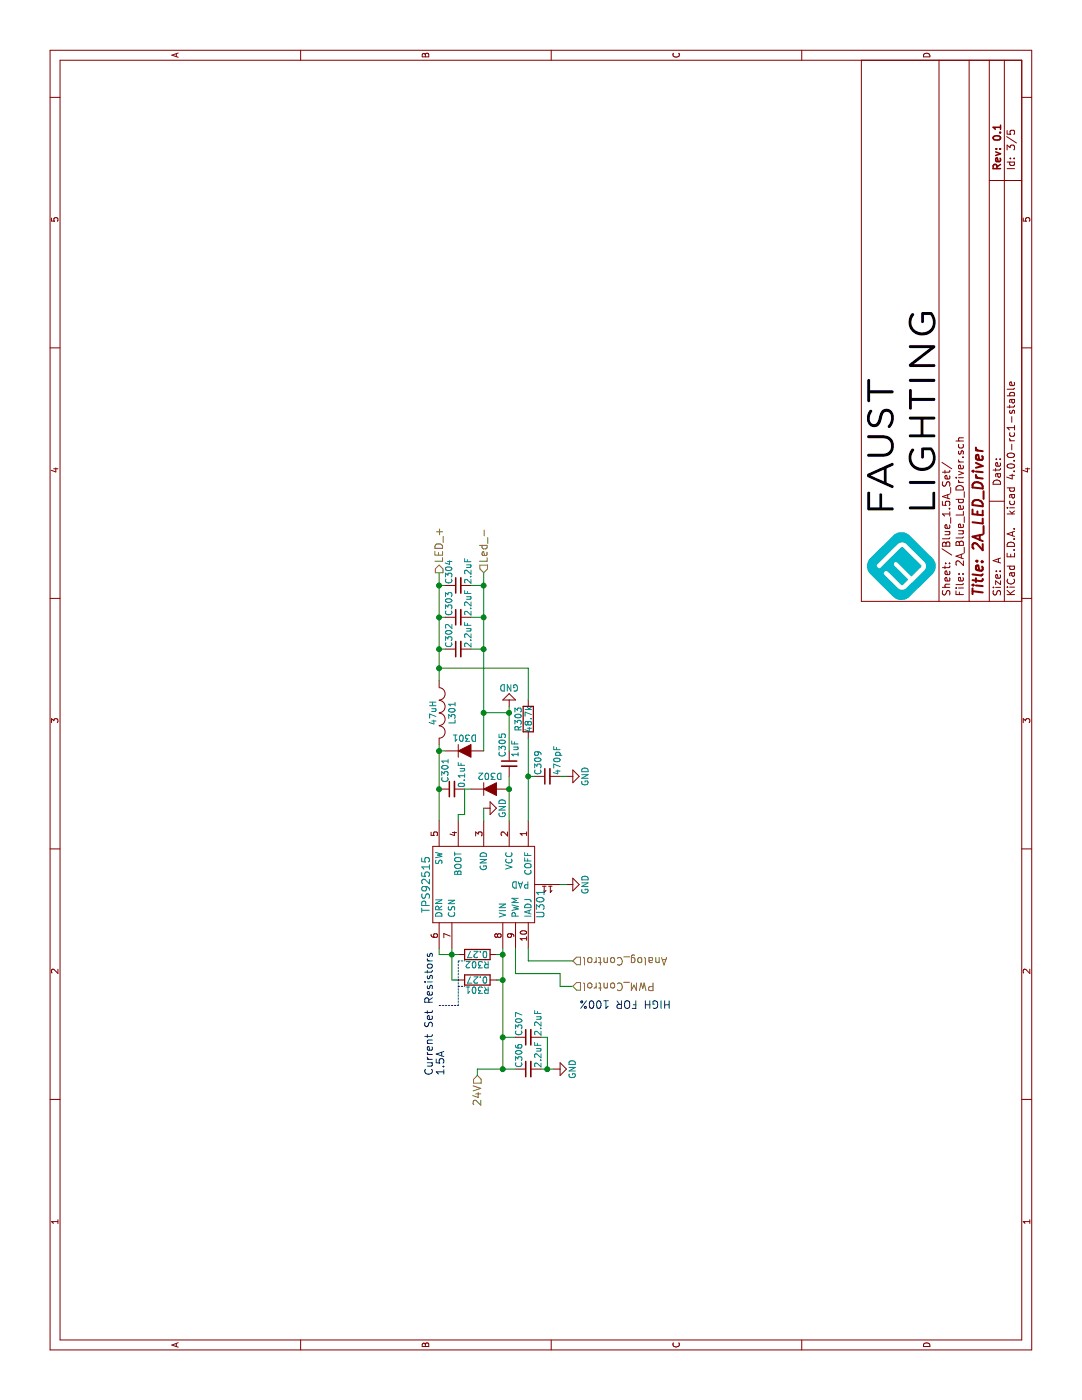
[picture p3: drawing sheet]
EESchema Schematic File Version 2
LIBS:power
LIBS:device
LIBS:transistors
LIBS:conn
LIBS:linear
LIBS:regul
LIBS:74xx
LIBS:cmos4000
LIBS:adc-dac
LIBS:memory
LIBS:xilinx
LIBS:microcontrollers
LIBS:dsp
LIBS:microchip
LIBS:analog_switches
LIBS:motorola
LIBS:texas
LIBS:intel
LIBS:audio
LIBS:interface
LIBS:digital-audio
LIBS:philips
LIBS:display
LIBS:cypress
LIBS:siliconi
LIBS:opto
LIBS:atmel
LIBS:contrib
LIBS:valves
LIBS:MF_Aesthetics
LIBS:MF_Connectors
LIBS:MF_Discrete_Semiconductor
LIBS:MF_Displays
LIBS:MF_Frequency_Control
LIBS:MF_IC_Analog
LIBS:MF_IC_Digital
LIBS:MF_IC_Power
LIBS:MF_LEDs
LIBS:MF_Passives
LIBS:MF_Sensors
LIBS:MF_Switches
LIBS:3 channel led driver rev0.4-cache
EELAYER 25 0
EELAYER END
$Descr A 11000 8500
encoding utf-8
Sheet 3 5
Title "2A_LED_Driver"
Date ""
Rev "0.1"
Comp ""
Comment1 ""
Comment2 ""
Comment3 ""
Comment4 ""
$EndDescr
$Comp
L INDUCTOR_SMALL L301
U 1 1
P 5400 3450
F 0 "L301" H 5400 3550 50  0000 C CNN
F 1 "47uH" H 5400 3400 50  0000 C CNN
F 2 "junes:MBH12575C" H 5400 3450 60  0001 C CNN
F 3 "http://www.mouser.com/ds/2/281/m_mbh12575c-780226.pdf" H 5400 3450 60  0001 C CNN
F 4 "MBH12575C-470MA=P3" H 5400 3450 60  0001 C CNN "Manufacturer_Part_#"
F 5 "Murata - TOKO" H 5400 3450 60  0001 C CNN "Manufacturer"
F 6 "81-MBH12575C-470MAP3" H 5400 3450 60  0001 C CNN "Mouser_Part_#"
F 7 "$2.07" H 5400 3450 60  0001 C CNN "Qty:1"
F 8 "$1.58" H 5400 3450 60  0001 C CNN "Qty:10"
F 9 "$1.44" H 5400 3450 60  0001 C CNN "Qty:100"
F 10 "$0.856" H 5400 3450 60  0001 C CNN "Qty:1000"
F 11 "$0.801" H 5400 3450 60  0001 C CNN "Qty:5000"
F 12 "2.7A 53mOhms 20%" H 5400 3450 60  0001 C CNN "Notes"
	1    5400 3450
	-1   0    0    1   
$EndComp
$Comp
L GND #PWR019
U 1 1
P 2600 4350
F 0 "#PWR019" H 2600 4100 50  0001 C CNN
F 1 "GND" H 2600 4200 50  0000 C CNN
F 2 "" H 2600 4350 60  0000 C CNN
F 3 "" H 2600 4350 60  0000 C CNN
	1    2600 4350
	1    0    0    -1  
$EndComp
$Comp
L C_Small C301
U 1 1
P 4800 3550
F 0 "C301" H 4850 3600 50  0000 L CNN
F 1 "0.1uF" H 4810 3470 50  0000 L CNN
F 2 "Capacitors_SMD:C_0603" H 4800 3550 60  0001 C CNN
F 3 "http://www.mouser.com/ds/2/281/c03e-806517.pdf" H 4800 3550 60  0001 C CNN
F 4 "GCM188R71C104KA37J" H 4800 3550 60  0001 C CNN "Manufacturer_Part_#"
F 5 "Murata" H 4800 3550 60  0001 C CNN "Manufacturer"
F 6 "81-GCM188R71C104KA7J" H 4800 3550 60  0001 C CNN "Mouser_Part_#"
F 7 "$0.00" H 4800 3550 60  0001 C CNN "Qty:1"
F 8 "$0.00" H 4800 3550 60  0001 C CNN "Qty:10"
F 9 "$0.00" H 4800 3550 60  0001 C CNN "Qty:100"
F 10 "$0.00" H 4800 3550 60  0001 C CNN "Qty:1000"
F 11 "$0.00" H 4800 3550 60  0001 C CNN "Qty:5000"
F 12 "16V X7R 10%" H 4800 3550 60  0001 C CNN "Notes"
	1    4800 3550
	1    0    0    -1  
$EndComp
$Comp
L C_Small C309
U 1 1
P 4900 4300
F 0 "C309" H 4910 4370 50  0000 L CNN
F 1 "470pF" H 4910 4220 50  0000 L CNN
F 2 "Capacitors_SMD:C_0603" H 4900 4300 60  0001 C CNN
F 3 "http://www.mouser.com/ds/2/281/c02e-2905.pdf" H 4900 4300 60  0001 C CNN
F 4 "GRM033R71H471KA12D" H 4900 4300 60  0001 C CNN "Manufacturer_Part_#"
F 5 "Murata Electronics" H 4900 4300 60  0001 C CNN "Manufacturer"
F 6 "81-GRM033R71H471KA2D" H 4900 4300 60  0001 C CNN "Mouser_Part_#"
F 7 "$0.00" H 4900 4300 60  0001 C CNN "Qty:1"
F 8 "$0.00" H 4900 4300 60  0001 C CNN "Qty:10"
F 9 "$0.00" H 4900 4300 60  0001 C CNN "Qty:100"
F 10 "$0.00" H 4900 4300 60  0001 C CNN "Qty:1000"
F 11 "$0.00" H 4900 4300 60  0001 C CNN "Qty:5000"
F 12 "50V X7R 10%" H 4900 4300 60  0001 C CNN "Notes"
	1    4900 4300
	1    0    0    -1  
$EndComp
$Comp
L R R302
U 1 1
P 3500 3750
F 0 "R302" V 3580 3750 50  0000 C CNN
F 1 "0.27" V 3500 3750 50  0000 C CNN
F 2 "Resistors_SMD:R_0805" V 3430 3750 30  0001 C CNN
F 3 "http://www.mouser.com/ds/2/392/KRL_New_Short_Data_sheet-245179.pdf" H 3500 3750 30  0001 C CNN
F 4 "KRL1220E-M-R270-F-T5" H 3500 3750 60  0001 C CNN "Manufacturer_Part_#"
F 5 "Susumu" V 3500 3750 60  0001 C CNN "Manufacturer"
F 6 "754-KRL1220EMR270FT5" H 3500 3750 60  0001 C CNN "Mouser_Part_#"
F 7 "$0.58" H 3500 3750 60  0001 C CNN "Qty:1"
F 8 "$0.253" H 3500 3750 60  0001 C CNN "Qty:10"
F 9 "$0.136" H 3500 3750 60  0001 C CNN "Qty:100"
F 10 "$0.103" H 3500 3750 60  0001 C CNN "Qty:1000"
F 11 "$0.079" H 3500 3750 60  0001 C CNN "Qty:5000"
F 12 "1%" H 3500 3750 60  0001 C CNN "Notes"
	1    3500 3750
	-1   0    0    1   
$EndComp
$Comp
L TPS92515 U301
U 1 1
P 4050 3800
F 0 "U301" H 3900 3350 60  0000 C CNN
F 1 "TPS92515" H 4050 4250 60  0000 C CNN
F 2 "junes:TPS92515x" H 5950 3500 60  0001 C CNN
F 3 "http://www.ti.com/lit/ds/symlink/tps92515.pdf" H 5950 3500 60  0001 C CNN
F 4 "TPS92515DGQR" H 4050 3800 60  0001 C CNN "Manufacturer_Part_#"
F 5 "Texas Instruments" H 4050 3800 60  0001 C CNN "Manufacturer"
F 6 "595-TPS92515DGQR" H 4050 3800 60  0001 C CNN "Mouser_Part_#"
F 7 "$1.59" H 4050 3800 60  0001 C CNN "Qty:1"
F 8 "$1.43" H 4050 3800 60  0001 C CNN "Qty:10"
F 9 "$1.15" H 4050 3800 60  0001 C CNN "Qty:100"
F 10 "$0.675" H 4050 3800 60  0001 C CNN "Qty:1000"
F 11 "$0.675" H 4050 3800 60  0001 C CNN "Qty:5000"
F 12 "~" H 4050 3800 60  0001 C CNN "Notes"
	1    4050 3800
	1    0    0    -1  
$EndComp
Wire Wire Line
	3300 3550 3550 3550
Wire Wire Line
	3500 3450 3500 3600
Wire Wire Line
	3500 3900 3500 3950
Wire Wire Line
	2600 3950 3550 3950
Connection ~ 3500 3950
Wire Wire Line
	3550 3450 3500 3450
Connection ~ 3500 3550
$Comp
L GND #PWR020
U 1 1
P 4650 3800
F 0 "#PWR020" H 4650 3550 50  0001 C CNN
F 1 "GND" H 4650 3650 50  0000 C CNN
F 2 "" H 4650 3800 60  0000 C CNN
F 3 "" H 4650 3800 60  0000 C CNN
	1    4650 3800
	1    0    0    -1  
$EndComp
Wire Wire Line
	4550 3800 4650 3800
Wire Wire Line
	4550 3450 5150 3450
$Comp
L D D302
U 1 1
P 4800 3850
F 0 "D302" H 4800 3950 50  0000 C CNN
F 1 "100V 200mA" H 4700 3800 50  0001 C CNN
F 2 "Diodes_SMD:SOD-123" H 4800 3850 60  0001 C CNN
F 3 "http://www.mouser.com/ds/2/308/MMSD4148T1-D-79227.pdf" H 4800 3850 60  0001 C CNN
F 4 "MMSD4148T1G" H 4800 3850 60  0001 C CNN "Manufacturer_Part_#"
F 5 "ON Semi" H 4800 3850 60  0001 C CNN "Manufacturer"
F 6 "863-MMSD4148T1G" H 4800 3850 60  0001 C CNN "Mouser_Part_#"
F 7 "$0.19" H 4800 3850 60  0001 C CNN "Qty:1"
F 8 "$0.178" H 4800 3850 60  0001 C CNN "Qty:10"
F 9 "$0.063" H 4800 3850 60  0001 C CNN "Qty:100"
F 10 "$0.041" H 4800 3850 60  0001 C CNN "Qty:1000"
F 11 "$0.032" H 4800 3850 60  0001 C CNN "Qty:5000"
F 12 "100V 0.2A" H 4800 3850 60  0001 C CNN "Notes"
	1    4800 3850
	0    1    1    0   
$EndComp
Wire Wire Line
	4550 4000 4900 4000
Wire Wire Line
	4800 3700 4800 3650
Wire Wire Line
	4550 3600 4600 3600
Wire Wire Line
	4600 3600 4600 3650
Wire Wire Line
	3550 4150 3450 4150
Wire Wire Line
	3450 4150 3450 4500
Connection ~ 4800 3450
$Comp
L D D301
U 1 1
P 5100 3650
F 0 "D301" H 5100 3750 50  0000 C CNN
F 1 "100V 3A" H 5000 3600 50  0001 C CNN
F 2 "Diodes_SMD:SOD-128-2" H 5100 3650 60  0001 C CNN
F 3 "http://www.mouser.com/ds/2/302/PMEG10030ELP-842180.pdf" H 5100 3650 60  0001 C CNN
F 4 "PMEG10030ELPX" H 5100 3650 60  0001 C CNN "Manufacturer_Part_#"
F 5 "NXP" H 5100 3650 60  0001 C CNN "Manufacturer"
F 6 "771-PMEG10030ELPX" H 5100 3650 60  0001 C CNN "Mouser_Part_#"
F 7 "$0.41" H 5100 3650 60  0001 C CNN "Qty:1"
F 8 "$0.329" H 5100 3650 60  0001 C CNN "Qty:10"
F 9 "$0.207" H 5100 3650 60  0001 C CNN "Qty:100"
F 10 "$0.155" H 5100 3650 60  0001 C CNN "Qty:1000"
F 11 "$0.132" H 5100 3650 60  0001 C CNN "Qty:5000"
F 12 "100V 3A" H 5100 3650 60  0001 C CNN "Notes"
	1    5100 3650
	0    1    1    0   
$EndComp
$Comp
L C_Small C305
U 1 1
P 5000 4000
F 0 "C305" V 4950 4050 50  0000 L CNN
F 1 "1uF" V 5050 4050 50  0000 L CNN
F 2 "Capacitors_SMD:C_0603" H 5000 4000 60  0001 C CNN
F 3 "http://www.mouser.com/ds/2/281/c02e-2905.pdf" H 5000 4000 60  0001 C CNN
F 4 "GCM188R71C105KA64D" H 5000 4000 60  0001 C CNN "Manufacturer_Part_#"
F 5 "Murata" V 5000 4000 60  0001 C CNN "Manufacturer"
F 6 "81-GCM188R71C105K64D" H 5000 4000 60  0001 C CNN "Mouser_Part_#"
F 7 "$0.24" H 5000 4000 60  0001 C CNN "Qty:1"
F 8 "$0.112" H 5000 4000 60  0001 C CNN "Qty:10"
F 9 "$0.075" H 5000 4000 60  0001 C CNN "Qty:100"
F 10 "$0.058" H 5000 4000 60  0001 C CNN "Qty:1000"
F 11 "$0.046" H 5000 4000 60  0001 C CNN "Qty:5000"
F 12 "16V X7R 10%" H 5000 4000 60  0001 C CNN "Notes"
	1    5000 4000
	0    1    1    0   
$EndComp
$Comp
L R R303
U 1 1
P 5350 4150
F 0 "R303" V 5430 4150 50  0000 C CNN
F 1 "48.7k" V 5350 4150 50  0000 C CNN
F 2 "Resistors_SMD:R_0603" H 5280 4150 30  0001 C CNN
F 3 "http://www.mouser.com/ds/2/427/dcrcwe3-109170.pdf" H 5350 4150 30  0001 C CNN
F 4 "CRCW060348K7FKEA" H 5350 4150 60  0001 C CNN "Manufacturer_Part_#"
F 5 "Vishay" V 5350 4150 60  0001 C CNN "Manufacturer"
F 6 "71-CRCW0603-48.7K-E3" H 5350 4150 60  0001 C CNN "Mouser_Part_#"
F 7 "$0.00" H 5350 4150 60  0001 C CNN "Qty:1"
F 8 "$0.00" H 5350 4150 60  0001 C CNN "Qty:10"
F 9 "$0.00" H 5350 4150 60  0001 C CNN "Qty:100"
F 10 "$0.00" H 5350 4150 60  0001 C CNN "Qty:1000"
F 11 "$0.00" H 5350 4150 60  0001 C CNN "Qty:5000"
F 12 "1%" H 5350 4150 60  0001 C CNN "Notes"
	1    5350 4150
	0    -1   -1   0   
$EndComp
$Comp
L GND #PWR021
U 1 1
P 4900 4450
F 0 "#PWR021" H 4900 4200 50  0001 C CNN
F 1 "GND" H 4900 4300 50  0000 C CNN
F 2 "" H 4900 4450 60  0000 C CNN
F 3 "" H 4900 4450 60  0000 C CNN
	1    4900 4450
	1    0    0    -1  
$EndComp
Wire Wire Line
	4550 4150 5200 4150
Wire Wire Line
	4900 4200 4900 4150
Connection ~ 4900 4150
Wire Wire Line
	4900 4400 4900 4450
Connection ~ 4800 4000
Wire Wire Line
	5100 3450 5100 3500
Connection ~ 5100 3450
Wire Wire Line
	5650 3450 6500 3450
$Comp
L GND #PWR022
U 1 1
P 5450 4000
F 0 "#PWR022" H 5450 3750 50  0001 C CNN
F 1 "GND" H 5450 3850 50  0000 C CNN
F 2 "" H 5450 4000 60  0000 C CNN
F 3 "" H 5450 4000 60  0000 C CNN
	1    5450 4000
	0    -1   -1   0   
$EndComp
Wire Wire Line
	5100 4000 5450 4000
Wire Wire Line
	5100 3800 6500 3800
Connection ~ 5400 4000
Wire Wire Line
	5500 4150 5750 4150
Wire Wire Line
	5750 4150 5750 3450
Connection ~ 5750 3450
Wire Wire Line
	4600 3650 4800 3650
Text Notes 3150 4550 3    60   ~ 0
HIGH FOR 100%
$Comp
L GND #PWR023
U 1 1
P 4050 4450
F 0 "#PWR023" H 4050 4200 50  0001 C CNN
F 1 "GND" H 4050 4300 50  0000 C CNN
F 2 "" H 4050 4450 60  0000 C CNN
F 3 "" H 4050 4450 60  0000 C CNN
	1    4050 4450
	1    0    0    -1  
$EndComp
Wire Wire Line
	4050 4400 4050 4450
Wire Wire Line
	3550 4050 3350 4050
Wire Wire Line
	3350 4050 3350 4400
Wire Wire Line
	3350 4400 3250 4400
Wire Wire Line
	3250 4400 3250 4500
Wire Wire Line
	5400 4000 5400 3800
Connection ~ 5400 3800
$Comp
L C_Small C306
U 1 1
P 2600 4150
F 0 "C306" H 2610 4220 50  0000 L CNN
F 1 "2.2uF" H 2610 4070 50  0000 L CNN
F 2 "Capacitors_SMD:C_0805" H 2600 4150 60  0001 C CNN
F 3 "http://www.mouser.com/ds/2/281/murata_c02e-542457.pdf" H 2600 4150 60  0001 C CNN
F 4 "GRM21BR61E225KA12L" H 2600 4150 60  0001 C CNN "Manufacturer_Part_#"
F 5 "Murata Electronics" H 2600 4150 60  0001 C CNN "Manufacturer"
F 6 "GRM21BR61E225KA12L" H 2600 4150 60  0001 C CNN "Mouser_Part_#"
F 7 "$0.23" H 2600 4150 60  0001 C CNN "Qty:1"
F 8 "$0.12" H 2600 4150 60  0001 C CNN "Qty:10"
F 9 "$0.068" H 2600 4150 60  0001 C CNN "Qty:100"
F 10 "$0.051" H 2600 4150 60  0001 C CNN "Qty:1000"
F 11 "$0.038" H 2600 4150 60  0001 C CNN "Qty:5000"
F 12 "25V X5R 10%" H 2600 4150 60  0001 C CNN "Notes"
	1    2600 4150
	1    0    0    -1  
$EndComp
Wire Wire Line
	2600 4250 2600 4350
Wire Wire Line
	2850 4250 2850 4300
Connection ~ 2600 4300
Wire Wire Line
	2600 3750 2600 4050
Wire Wire Line
	2850 4050 2850 3950
Connection ~ 2850 3950
Connection ~ 2600 3950
Wire Wire Line
	3300 3600 3300 3550
Wire Wire Line
	3300 3900 3300 3950
Connection ~ 3300 3950
Wire Wire Line
	5900 3450 5900 3500
Connection ~ 5900 3450
Wire Wire Line
	5900 3700 5900 3800
Connection ~ 5900 3800
Wire Wire Line
	6150 3450 6150 3500
Wire Wire Line
	6150 3800 6150 3700
Wire Wire Line
	6400 3800 6400 3700
Connection ~ 6150 3800
Connection ~ 6400 3800
Connection ~ 6150 3450
Wire Wire Line
	6400 3450 6400 3500
Connection ~ 6400 3450
Text HLabel 6500 3450 2    60   Output ~ 0
LED_+
Text HLabel 6500 3800 2    60   Input ~ 0
Led_-
Text HLabel 2550 3750 0    60   Input ~ 0
24V
Wire Wire Line
	2600 3750 2550 3750
Text HLabel 3450 4500 3    60   Input ~ 0
Analog_Control
Text HLabel 3250 4500 3    60   Input ~ 0
PWM_Control
Text Notes 2550 3500 0    60   ~ 0
Current Set Resistors\n1.5A
Wire Notes Line
	3100 3450 3100 3600
Wire Notes Line
	3100 3600 3450 3600
Wire Notes Line
	3450 3600 3450 3650
Wire Notes Line
	3250 3600 3250 3650
Wire Wire Line
	2850 4300 2600 4300
$Comp
L C_Small C307
U 1 1
P 2850 4150
F 0 "C307" H 2860 4220 50  0000 L CNN
F 1 "2.2uF" H 2860 4070 50  0000 L CNN
F 2 "Capacitors_SMD:C_0805" H 2850 4150 60  0001 C CNN
F 3 "http://www.mouser.com/ds/2/281/murata_c02e-542457.pdf" H 2850 4150 60  0001 C CNN
F 4 "GRM21BR61E225KA12L" H 2850 4150 60  0001 C CNN "Manufacturer_Part_#"
F 5 "Murata Electronics" H 2850 4150 60  0001 C CNN "Manufacturer"
F 6 "GRM21BR61E225KA12L" H 2850 4150 60  0001 C CNN "Mouser_Part_#"
F 7 "$0.23" H 2850 4150 60  0001 C CNN "Qty:1"
F 8 "$0.12" H 2850 4150 60  0001 C CNN "Qty:10"
F 9 "$0.068" H 2850 4150 60  0001 C CNN "Qty:100"
F 10 "$0.051" H 2850 4150 60  0001 C CNN "Qty:1000"
F 11 "$0.038" H 2850 4150 60  0001 C CNN "Qty:5000"
F 12 "25V X5R 10%" H 2850 4150 60  0001 C CNN "Notes"
	1    2850 4150
	1    0    0    -1  
$EndComp
$Comp
L C_Small C302
U 1 1
P 5900 3600
F 0 "C302" H 5910 3670 50  0000 L CNN
F 1 "2.2uF" H 5910 3520 50  0000 L CNN
F 2 "Capacitors_SMD:C_0805" H 5900 3600 60  0001 C CNN
F 3 "http://www.mouser.com/ds/2/281/murata_c02e-542457.pdf" H 5900 3600 60  0001 C CNN
F 4 "GRM21BR61E225KA12L" H 5900 3600 60  0001 C CNN "Manufacturer_Part_#"
F 5 "Murata Electronics" H 5900 3600 60  0001 C CNN "Manufacturer"
F 6 "GRM21BR61E225KA12L" H 5900 3600 60  0001 C CNN "Mouser_Part_#"
F 7 "$0.23" H 5900 3600 60  0001 C CNN "Qty:1"
F 8 "$0.12" H 5900 3600 60  0001 C CNN "Qty:10"
F 9 "$0.068" H 5900 3600 60  0001 C CNN "Qty:100"
F 10 "$0.051" H 5900 3600 60  0001 C CNN "Qty:1000"
F 11 "$0.038" H 5900 3600 60  0001 C CNN "Qty:5000"
F 12 "25V X5R 10%" H 5900 3600 60  0001 C CNN "Notes"
	1    5900 3600
	1    0    0    -1  
$EndComp
$Comp
L C_Small C303
U 1 1
P 6150 3600
F 0 "C303" H 6160 3670 50  0000 L CNN
F 1 "2.2uF" H 6160 3520 50  0000 L CNN
F 2 "Capacitors_SMD:C_0805" H 6150 3600 60  0001 C CNN
F 3 "http://www.mouser.com/ds/2/281/murata_c02e-542457.pdf" H 6150 3600 60  0001 C CNN
F 4 "GRM21BR61E225KA12L" H 6150 3600 60  0001 C CNN "Manufacturer_Part_#"
F 5 "Murata Electronics" H 6150 3600 60  0001 C CNN "Manufacturer"
F 6 "GRM21BR61E225KA12L" H 6150 3600 60  0001 C CNN "Mouser_Part_#"
F 7 "$0.23" H 6150 3600 60  0001 C CNN "Qty:1"
F 8 "$0.12" H 6150 3600 60  0001 C CNN "Qty:10"
F 9 "$0.068" H 6150 3600 60  0001 C CNN "Qty:100"
F 10 "$0.051" H 6150 3600 60  0001 C CNN "Qty:1000"
F 11 "$0.038" H 6150 3600 60  0001 C CNN "Qty:5000"
F 12 "25V X5R 10%" H 6150 3600 60  0001 C CNN "Notes"
	1    6150 3600
	1    0    0    -1  
$EndComp
$Comp
L C_Small C304
U 1 1
P 6400 3600
F 0 "C304" H 6410 3670 50  0000 L CNN
F 1 "2.2uF" H 6410 3520 50  0000 L CNN
F 2 "Capacitors_SMD:C_0805" H 6400 3600 60  0001 C CNN
F 3 "http://www.mouser.com/ds/2/281/murata_c02e-542457.pdf" H 6400 3600 60  0001 C CNN
F 4 "GRM21BR61E225KA12L" H 6400 3600 60  0001 C CNN "Manufacturer_Part_#"
F 5 "Murata Electronics" H 6400 3600 60  0001 C CNN "Manufacturer"
F 6 "GRM21BR61E225KA12L" H 6400 3600 60  0001 C CNN "Mouser_Part_#"
F 7 "$0.23" H 6400 3600 60  0001 C CNN "Qty:1"
F 8 "$0.12" H 6400 3600 60  0001 C CNN "Qty:10"
F 9 "$0.068" H 6400 3600 60  0001 C CNN "Qty:100"
F 10 "$0.051" H 6400 3600 60  0001 C CNN "Qty:1000"
F 11 "$0.038" H 6400 3600 60  0001 C CNN "Qty:5000"
F 12 "25V X5R 10%" H 6400 3600 60  0001 C CNN "Notes"
	1    6400 3600
	1    0    0    -1  
$EndComp
$Comp
L R R301
U 1 1
P 3300 3750
F 0 "R301" V 3380 3750 50  0000 C CNN
F 1 "0.27" V 3300 3750 50  0000 C CNN
F 2 "Resistors_SMD:R_0805" V 3230 3750 30  0001 C CNN
F 3 "http://www.mouser.com/ds/2/392/KRL_New_Short_Data_sheet-245179.pdf" H 3300 3750 30  0001 C CNN
F 4 "KRL1220E-M-R270-F-T5" H 3300 3750 60  0001 C CNN "Manufacturer_Part_#"
F 5 "Susumu" V 3300 3750 60  0001 C CNN "Manufacturer"
F 6 "754-KRL1220EMR270FT5" H 3300 3750 60  0001 C CNN "Mouser_Part_#"
F 7 "$0.58" H 3300 3750 60  0001 C CNN "Qty:1"
F 8 "$0.253" H 3300 3750 60  0001 C CNN "Qty:10"
F 9 "$0.136" H 3300 3750 60  0001 C CNN "Qty:100"
F 10 "$0.103" H 3300 3750 60  0001 C CNN "Qty:1000"
F 11 "$0.079" H 3300 3750 60  0001 C CNN "Qty:5000"
F 12 "1%" H 3300 3750 60  0001 C CNN "Notes"
	1    3300 3750
	-1   0    0    1   
$EndComp
$EndSCHEMATC
